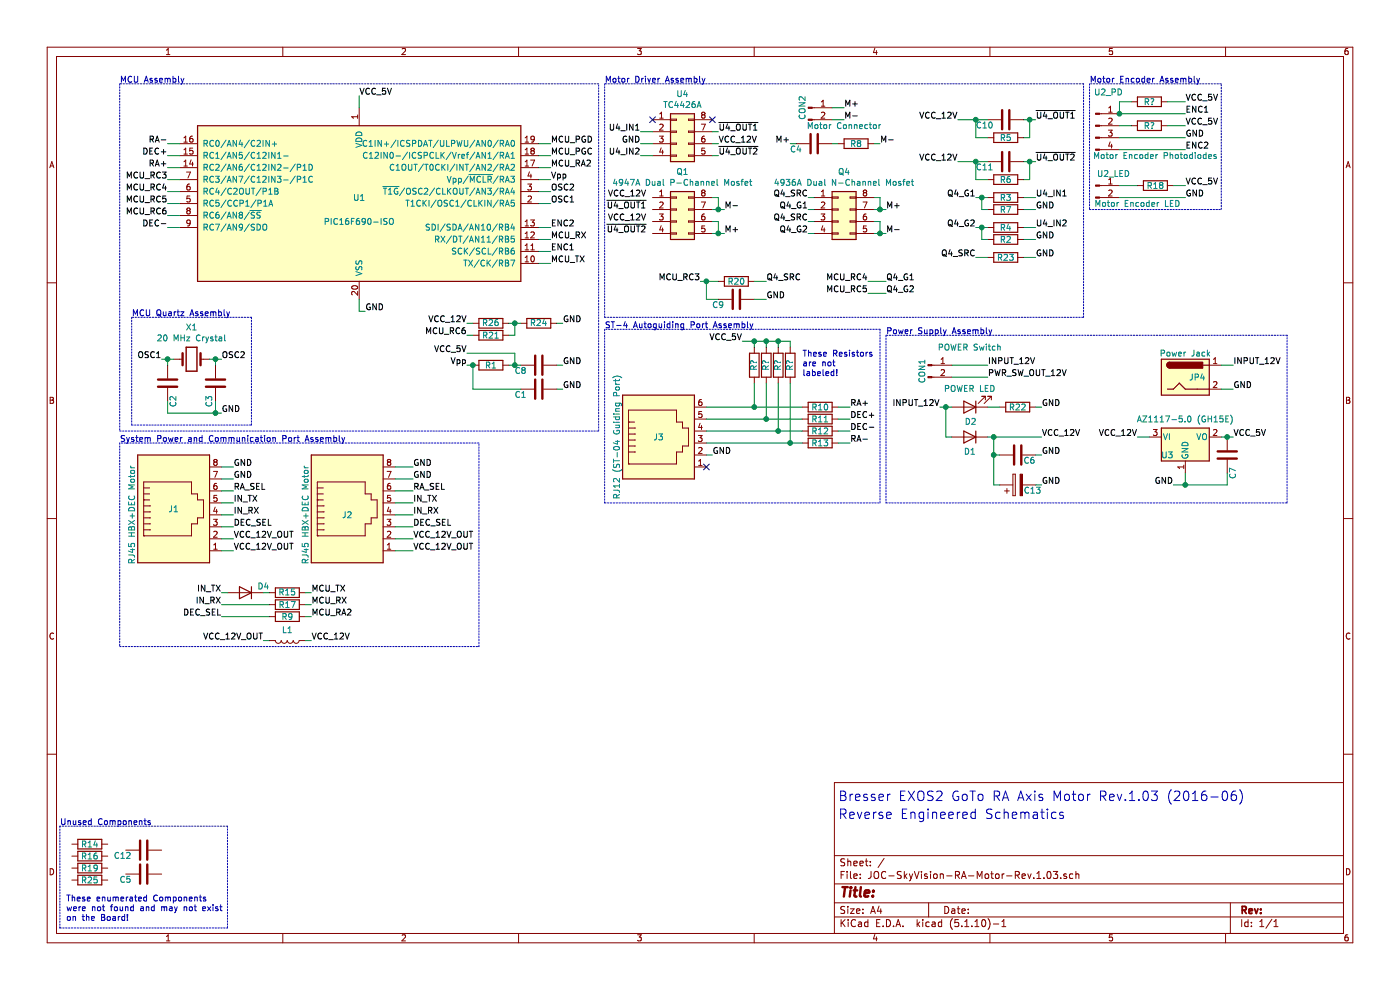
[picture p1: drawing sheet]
EESchema Schematic File Version 4
EELAYER 30 0
EELAYER END
$Descr A4 11693 8268
encoding utf-8
Sheet 1 1
Title ""
Date ""
Rev ""
Comp ""
Comment1 ""
Comment2 ""
Comment3 ""
Comment4 ""
$EndDescr
Text Notes 7000 6850 0    79   ~ 0
Reverse Engineered Schematics
$Comp
L MCU_Microchip_PIC16:PIC16F690-ISO U1
U 1 1
P 3000 1700
F 0 "U1" H 3000 1750 50  0000 C CNN
F 1 "PIC16F690-ISO" H 3000 1550 50  0000 C CNN
F 2 "" H 3000 1700 50  0001 C CIN
F 3 "http://ww1.microchip.com/downloads/en/DeviceDoc/41262E.pdf" H 3000 1700 50  0001 C CNN
	1    3000 1700
	1    0    0    -1  
$EndComp
$Comp
L Connector:RJ45 J1
U 1 1
P 1450 4300
F 0 "J1" H 1450 4350 50  0000 C CNN
F 1 "RJ45 HBX+DEC Motor" V 1100 4300 50  0000 C CNN
F 2 "" V 1450 4325 50  0001 C CNN
F 3 "~" V 1450 4325 50  0001 C CNN
	1    1450 4300
	1    0    0    -1  
$EndComp
$Comp
L Connector:RJ45 J2
U 1 1
P 2900 4300
F 0 "J2" H 2900 4300 50  0000 C CNN
F 1 "RJ45 HBX+DEC Motor" V 2550 4300 50  0000 C CNN
F 2 "" V 2900 4325 50  0001 C CNN
F 3 "~" V 2900 4325 50  0001 C CNN
	1    2900 4300
	1    0    0    -1  
$EndComp
$Comp
L Connector:Conn_01x02_Male CON2
U 1 1
P 6750 900
F 0 "CON2" V 6700 900 50  0000 C CNN
F 1 "Motor Connector" H 7050 750 50  0000 C CNN
F 2 "" H 6750 900 50  0001 C CNN
F 3 "~" H 6750 900 50  0001 C CNN
	1    6750 900 
	1    0    0    -1  
$EndComp
Text Label 7050 900  0    50   ~ 0
M+
Text Label 7050 1000 0    50   ~ 0
M-
Wire Wire Line
	6950 900  7050 900 
Wire Wire Line
	6950 1000 7050 1000
$Comp
L Connector_Generic:Conn_02x04_Counter_Clockwise U4
U 1 1
P 5650 1100
F 0 "U4" H 5700 1417 50  0000 C CNN
F 1 "TC4426A" H 5700 1326 50  0000 C CNN
F 2 "" H 5650 1100 50  0001 C CNN
F 3 "~" H 5650 1100 50  0001 C CNN
	1    5650 1100
	1    0    0    -1  
$EndComp
$Comp
L Connector_Generic:Conn_02x04_Counter_Clockwise Q1
U 1 1
P 5650 1750
F 0 "Q1" H 5700 2067 50  0000 C CNN
F 1 "4947A Dual P-Channel Mosfet" H 5700 1976 50  0000 C CNN
F 2 "" H 5650 1750 50  0001 C CNN
F 3 "~" H 5650 1750 50  0001 C CNN
	1    5650 1750
	1    0    0    -1  
$EndComp
$Comp
L Connector_Generic:Conn_02x04_Counter_Clockwise Q4
U 1 1
P 7000 1750
F 0 "Q4" H 7050 2067 50  0000 C CNN
F 1 "4936A Dual N-Channel Mosfet" H 7050 1976 50  0000 C CNN
F 2 "" H 7000 1750 50  0001 C CNN
F 3 "~" H 7000 1750 50  0001 C CNN
	1    7000 1750
	1    0    0    -1  
$EndComp
$Comp
L Connector:Conn_01x04_Male U2_PD
U 1 1
P 9150 1050
F 0 "U2_PD" H 9258 1331 50  0000 C CNN
F 1 "Motor Encoder Photodiodes" H 9650 800 50  0000 C CNN
F 2 "" H 9150 1050 50  0001 C CNN
F 3 "~" H 9150 1050 50  0001 C CNN
	1    9150 1050
	1    0    0    -1  
$EndComp
$Comp
L Connector:Conn_01x02_Male U2_LED
U 1 1
P 9150 1550
F 0 "U2_LED" H 9300 1650 50  0000 C CNN
F 1 "Motor Encoder LED" H 9500 1400 50  0000 C CNN
F 2 "" H 9150 1550 50  0001 C CNN
F 3 "~" H 9150 1550 50  0001 C CNN
	1    9150 1550
	1    0    0    -1  
$EndComp
$Comp
L Device:Crystal X1
U 1 1
P 1600 3000
F 0 "X1" H 1600 3268 50  0000 C CNN
F 1 "20 MHz Crystal" H 1600 3177 50  0000 C CNN
F 2 "" H 1600 3000 50  0001 C CNN
F 3 "~" H 1600 3000 50  0001 C CNN
	1    1600 3000
	1    0    0    -1  
$EndComp
$Comp
L Device:L L1
U 1 1
P 2400 5350
F 0 "L1" V 2310 5350 50  0000 C CNN
F 1 "L" V 2310 5350 50  0001 C CNN
F 2 "" H 2400 5350 50  0001 C CNN
F 3 "~" H 2400 5350 50  0001 C CNN
	1    2400 5350
	0    1    1    0   
$EndComp
$Comp
L Device:D D4
U 1 1
P 2050 4950
F 0 "D4" H 1900 4900 50  0000 C CNN
F 1 "D" H 2050 5076 50  0001 C CNN
F 2 "" H 2050 4950 50  0001 C CNN
F 3 "~" H 2050 4950 50  0001 C CNN
	1    2050 4950
	-1   0    0    1   
$EndComp
$Comp
L Connector:RJ12 J3
U 1 1
P 5500 3700
F 0 "J3" H 5500 3750 50  0000 C CNN
F 1 "RJ12 (ST-04 Guiding Port)" V 5150 3750 50  0000 C CNN
F 2 "" V 5500 3725 50  0001 C CNN
F 3 "~" V 5500 3725 50  0001 C CNN
	1    5500 3700
	1    0    0    -1  
$EndComp
Text Label 1950 3900 0    50   ~ 0
GND
Text Label 2200 5350 2    50   ~ 0
VCC_12V_OUT
Text Label 2600 5350 0    50   ~ 0
VCC_12V
Text Label 1950 4000 0    50   ~ 0
GND
Wire Wire Line
	1850 3900 1950 3900
Wire Wire Line
	1850 4000 1950 4000
Wire Wire Line
	1850 4500 1950 4500
Wire Wire Line
	1850 4600 1950 4600
Text Label 3450 3900 0    50   ~ 0
GND
Text Label 3450 4000 0    50   ~ 0
GND
Wire Wire Line
	3300 3900 3450 3900
Wire Wire Line
	3300 4000 3450 4000
Wire Wire Line
	3300 4500 3450 4500
Wire Wire Line
	3300 4600 3450 4600
Text Label 1950 4200 0    50   ~ 0
IN_TX
Text Label 1950 4300 0    50   ~ 0
IN_RX
Text Label 1950 4100 0    50   ~ 0
RA_SEL
Text Label 1950 4400 0    50   ~ 0
DEC_SEL
Wire Wire Line
	1850 4100 1950 4100
Wire Wire Line
	1850 4200 1950 4200
Wire Wire Line
	1850 4300 1950 4300
Wire Wire Line
	1850 4400 1950 4400
Text Label 3450 4100 0    50   ~ 0
RA_SEL
Text Label 3450 4200 0    50   ~ 0
IN_TX
Text Label 3450 4300 0    50   ~ 0
IN_RX
Text Label 3450 4400 0    50   ~ 0
DEC_SEL
Wire Wire Line
	3300 4100 3450 4100
Wire Wire Line
	3300 4200 3450 4200
Wire Wire Line
	3300 4300 3450 4300
Wire Wire Line
	3300 4400 3450 4400
$Comp
L Device:R R1
U 1 1
P 4100 3050
F 0 "R1" V 4100 3050 50  0000 C CNN
F 1 "R" V 3984 3050 50  0001 C CNN
F 2 "" V 4030 3050 50  0001 C CNN
F 3 "~" H 4100 3050 50  0001 C CNN
	1    4100 3050
	0    1    1    0   
$EndComp
$Comp
L Device:R R2
U 1 1
P 8400 2000
F 0 "R2" V 8400 2000 50  0000 C CNN
F 1 "R" V 8284 2000 50  0001 C CNN
F 2 "" V 8330 2000 50  0001 C CNN
F 3 "~" H 8400 2000 50  0001 C CNN
	1    8400 2000
	0    1    1    0   
$EndComp
$Comp
L Device:R R3
U 1 1
P 8400 1650
F 0 "R3" V 8400 1650 50  0000 C CNN
F 1 "R" V 8284 1650 50  0001 C CNN
F 2 "" V 8330 1650 50  0001 C CNN
F 3 "~" H 8400 1650 50  0001 C CNN
	1    8400 1650
	0    1    1    0   
$EndComp
$Comp
L Device:R R4
U 1 1
P 8400 1900
F 0 "R4" V 8400 1900 50  0000 C CNN
F 1 "R" V 8284 1900 50  0001 C CNN
F 2 "" V 8330 1900 50  0001 C CNN
F 3 "~" H 8400 1900 50  0001 C CNN
	1    8400 1900
	0    1    1    0   
$EndComp
$Comp
L Device:R R5
U 1 1
P 8400 1150
F 0 "R5" V 8400 1150 50  0000 C CNN
F 1 "R" V 8284 1150 50  0001 C CNN
F 2 "" V 8330 1150 50  0001 C CNN
F 3 "~" H 8400 1150 50  0001 C CNN
	1    8400 1150
	0    1    1    0   
$EndComp
$Comp
L Device:R R6
U 1 1
P 8400 1500
F 0 "R6" V 8400 1500 50  0000 C CNN
F 1 "R" V 8284 1500 50  0001 C CNN
F 2 "" V 8330 1500 50  0001 C CNN
F 3 "~" H 8400 1500 50  0001 C CNN
	1    8400 1500
	0    1    1    0   
$EndComp
$Comp
L Device:R R7
U 1 1
P 8400 1750
F 0 "R7" V 8400 1750 50  0000 C CNN
F 1 "R" V 8284 1750 50  0001 C CNN
F 2 "" V 8330 1750 50  0001 C CNN
F 3 "~" H 8400 1750 50  0001 C CNN
	1    8400 1750
	0    1    1    0   
$EndComp
$Comp
L Device:R R8
U 1 1
P 7150 1200
F 0 "R8" V 7150 1200 50  0000 C CNN
F 1 "R" V 7034 1200 50  0001 C CNN
F 2 "" V 7080 1200 50  0001 C CNN
F 3 "~" H 7150 1200 50  0001 C CNN
	1    7150 1200
	0    1    1    0   
$EndComp
$Comp
L Device:R R9
U 1 1
P 2400 5150
F 0 "R9" V 2400 5150 50  0000 C CNN
F 1 "R" V 2284 5150 50  0001 C CNN
F 2 "" V 2330 5150 50  0001 C CNN
F 3 "~" H 2400 5150 50  0001 C CNN
	1    2400 5150
	0    1    1    0   
$EndComp
$Comp
L Device:R R10
U 1 1
P 6850 3400
F 0 "R10" V 6850 3400 50  0000 C CNN
F 1 "R" V 6734 3400 50  0001 C CNN
F 2 "" V 6780 3400 50  0001 C CNN
F 3 "~" H 6850 3400 50  0001 C CNN
	1    6850 3400
	0    1    1    0   
$EndComp
$Comp
L Device:R R11
U 1 1
P 6850 3500
F 0 "R11" V 6850 3500 50  0000 C CNN
F 1 "R" V 6734 3500 50  0001 C CNN
F 2 "" V 6780 3500 50  0001 C CNN
F 3 "~" H 6850 3500 50  0001 C CNN
	1    6850 3500
	0    1    1    0   
$EndComp
$Comp
L Device:R R12
U 1 1
P 6850 3600
F 0 "R12" V 6850 3600 50  0000 C CNN
F 1 "R" V 6734 3600 50  0001 C CNN
F 2 "" V 6780 3600 50  0001 C CNN
F 3 "~" H 6850 3600 50  0001 C CNN
	1    6850 3600
	0    1    1    0   
$EndComp
$Comp
L Device:R R13
U 1 1
P 6850 3700
F 0 "R13" V 6850 3700 50  0000 C CNN
F 1 "R" V 6734 3700 50  0001 C CNN
F 2 "" V 6780 3700 50  0001 C CNN
F 3 "~" H 6850 3700 50  0001 C CNN
	1    6850 3700
	0    1    1    0   
$EndComp
$Comp
L Device:R R15
U 1 1
P 2400 4950
F 0 "R15" V 2400 4950 50  0000 C CNN
F 1 "R" V 2284 4950 50  0001 C CNN
F 2 "" V 2330 4950 50  0001 C CNN
F 3 "~" H 2400 4950 50  0001 C CNN
	1    2400 4950
	0    -1   -1   0   
$EndComp
$Comp
L Device:R R17
U 1 1
P 2400 5050
F 0 "R17" V 2400 5050 50  0000 C CNN
F 1 "R" V 2284 5050 50  0001 C CNN
F 2 "" V 2330 5050 50  0001 C CNN
F 3 "~" H 2400 5050 50  0001 C CNN
	1    2400 5050
	0    1    1    0   
$EndComp
$Comp
L Device:R R18
U 1 1
P 9650 1550
F 0 "R18" V 9650 1550 50  0000 C CNN
F 1 "R" V 9534 1550 50  0001 C CNN
F 2 "" V 9580 1550 50  0001 C CNN
F 3 "~" H 9650 1550 50  0001 C CNN
	1    9650 1550
	0    1    1    0   
$EndComp
$Comp
L Device:R R20
U 1 1
P 6150 2350
F 0 "R20" V 6150 2350 50  0000 C CNN
F 1 "R" V 6034 2350 50  0001 C CNN
F 2 "" V 6080 2350 50  0001 C CNN
F 3 "~" H 6150 2350 50  0001 C CNN
	1    6150 2350
	0    1    1    0   
$EndComp
$Comp
L Device:R R21
U 1 1
P 4100 2800
F 0 "R21" V 4100 2800 50  0000 C CNN
F 1 "R" V 3984 2800 50  0001 C CNN
F 2 "" V 4030 2800 50  0001 C CNN
F 3 "~" H 4100 2800 50  0001 C CNN
	1    4100 2800
	0    1    1    0   
$EndComp
$Comp
L Device:R R23
U 1 1
P 8400 2150
F 0 "R23" V 8400 2150 50  0000 C CNN
F 1 "R" V 8284 2150 50  0001 C CNN
F 2 "" V 8330 2150 50  0001 C CNN
F 3 "~" H 8400 2150 50  0001 C CNN
	1    8400 2150
	0    1    1    0   
$EndComp
$Comp
L Device:R R24
U 1 1
P 4500 2700
F 0 "R24" V 4500 2700 50  0000 C CNN
F 1 "R" V 4384 2700 50  0001 C CNN
F 2 "" V 4430 2700 50  0001 C CNN
F 3 "~" H 4500 2700 50  0001 C CNN
	1    4500 2700
	0    -1   -1   0   
$EndComp
$Comp
L Device:R R26
U 1 1
P 4100 2700
F 0 "R26" V 4100 2700 50  0000 C CNN
F 1 "R" V 3984 2700 50  0001 C CNN
F 2 "" V 4030 2700 50  0001 C CNN
F 3 "~" H 4100 2700 50  0001 C CNN
	1    4100 2700
	0    -1   -1   0   
$EndComp
$Comp
L Device:C C1
U 1 1
P 4500 3250
F 0 "C1" V 4450 3350 50  0000 L CNN
F 1 "C" H 4615 3205 50  0001 L CNN
F 2 "" H 4538 3100 50  0001 C CNN
F 3 "~" H 4500 3250 50  0001 C CNN
	1    4500 3250
	0    -1   -1   0   
$EndComp
$Comp
L Device:C C2
U 1 1
P 1400 3200
F 0 "C2" V 1350 3300 50  0000 L CNN
F 1 "C" H 1515 3155 50  0001 L CNN
F 2 "" H 1438 3050 50  0001 C CNN
F 3 "~" H 1400 3200 50  0001 C CNN
	1    1400 3200
	-1   0    0    1   
$EndComp
$Comp
L Device:C C3
U 1 1
P 1800 3200
F 0 "C3" V 1850 3300 50  0000 L CNN
F 1 "C" H 1915 3155 50  0001 L CNN
F 2 "" H 1838 3050 50  0001 C CNN
F 3 "~" H 1800 3200 50  0001 C CNN
	1    1800 3200
	-1   0    0    1   
$EndComp
$Comp
L Device:C C4
U 1 1
P 6800 1200
F 0 "C4" V 6750 1300 50  0000 L CNN
F 1 "C" H 6915 1155 50  0001 L CNN
F 2 "" H 6838 1050 50  0001 C CNN
F 3 "~" H 6800 1200 50  0001 C CNN
	1    6800 1200
	0    -1   -1   0   
$EndComp
$Comp
L Device:C C8
U 1 1
P 4500 3050
F 0 "C8" V 4450 3150 50  0000 L CNN
F 1 "C" H 4615 3005 50  0001 L CNN
F 2 "" H 4538 2900 50  0001 C CNN
F 3 "~" H 4500 3050 50  0001 C CNN
	1    4500 3050
	0    -1   -1   0   
$EndComp
$Comp
L Device:C C9
U 1 1
P 6150 2500
F 0 "C9" V 6100 2600 50  0000 L CNN
F 1 "C" H 6265 2455 50  0001 L CNN
F 2 "" H 6188 2350 50  0001 C CNN
F 3 "~" H 6150 2500 50  0001 C CNN
	1    6150 2500
	0    -1   -1   0   
$EndComp
$Comp
L Device:C C10
U 1 1
P 8400 1000
F 0 "C10" V 8350 1100 50  0000 L CNN
F 1 "C" H 8515 955 50  0001 L CNN
F 2 "" H 8438 850 50  0001 C CNN
F 3 "~" H 8400 1000 50  0001 C CNN
	1    8400 1000
	0    -1   -1   0   
$EndComp
$Comp
L Device:C C11
U 1 1
P 8400 1350
F 0 "C11" V 8350 1450 50  0000 L CNN
F 1 "C" H 8515 1305 50  0001 L CNN
F 2 "" H 8438 1200 50  0001 C CNN
F 3 "~" H 8400 1350 50  0001 C CNN
	1    8400 1350
	0    -1   -1   0   
$EndComp
Text Label 1350 3000 2    50   ~ 0
OSC1
Text Label 1850 3000 0    50   ~ 0
OSC2
Text Label 1850 3450 0    50   ~ 0
GND
Wire Wire Line
	1350 3000 1400 3000
Wire Wire Line
	1400 3050 1400 3000
Connection ~ 1400 3000
Wire Wire Line
	1400 3000 1450 3000
Wire Wire Line
	1750 3000 1800 3000
Wire Wire Line
	1800 3050 1800 3000
Connection ~ 1800 3000
Wire Wire Line
	1800 3000 1850 3000
Wire Wire Line
	1400 3350 1400 3450
Wire Wire Line
	1800 3450 1800 3350
Text Label 4600 1700 0    50   ~ 0
OSC1
Text Label 4600 1600 0    50   ~ 0
OSC2
Wire Wire Line
	4500 1600 4600 1600
Wire Wire Line
	4500 1700 4600 1700
Text Label 3000 800  0    50   ~ 0
VCC_5V
Text Label 3050 2600 0    50   ~ 0
GND
Wire Wire Line
	3000 800  3000 900 
Wire Wire Line
	3000 2500 3000 2600
Wire Wire Line
	3000 2600 3050 2600
NoConn ~ 5450 1000
NoConn ~ 5950 1000
Text Label 5350 1100 2    50   ~ 0
U4_IN1
Text Label 5350 1300 2    50   ~ 0
U4_IN2
Text Label 5350 1200 2    50   ~ 0
GND
Text Label 6000 1100 0    50   ~ 0
~U4_OUT1
Text Label 6000 1300 0    50   ~ 0
~U4_OUT2
Text Label 6000 1200 0    50   ~ 0
VCC_12V
Wire Wire Line
	5350 1100 5450 1100
Wire Wire Line
	5350 1200 5450 1200
Wire Wire Line
	5350 1300 5450 1300
Wire Wire Line
	5950 1100 6000 1100
Wire Wire Line
	5950 1200 6000 1200
Wire Wire Line
	5950 1300 6000 1300
Text Label 5400 1650 2    50   ~ 0
VCC_12V
Text Label 5400 1750 2    50   ~ 0
~U4_OUT1
Text Label 5400 1950 2    50   ~ 0
~U4_OUT2
Text Label 5400 1850 2    50   ~ 0
VCC_12V
Text Label 6050 1950 0    50   ~ 0
M+
Text Label 6050 1750 0    50   ~ 0
M-
Wire Wire Line
	5950 1650 6000 1650
Wire Wire Line
	6000 1650 6000 1750
Wire Wire Line
	6000 1750 5950 1750
Wire Wire Line
	5950 1850 6000 1850
Wire Wire Line
	6000 1850 6000 1950
Wire Wire Line
	6000 1950 5950 1950
Wire Wire Line
	6000 1950 6050 1950
Connection ~ 6000 1950
Wire Wire Line
	6000 1750 6050 1750
Connection ~ 6000 1750
Text Label 6750 1650 2    50   ~ 0
Q4_SRC
Text Label 6750 1850 2    50   ~ 0
Q4_SRC
Text Label 7400 1950 0    50   ~ 0
M-
Text Label 7400 1750 0    50   ~ 0
M+
Wire Wire Line
	7300 1650 7350 1650
Wire Wire Line
	7350 1650 7350 1750
Wire Wire Line
	7350 1750 7300 1750
Wire Wire Line
	7400 1750 7350 1750
Connection ~ 7350 1750
Wire Wire Line
	7300 1850 7350 1850
Wire Wire Line
	7350 1850 7350 1950
Wire Wire Line
	7350 1950 7300 1950
Wire Wire Line
	7400 1950 7350 1950
Connection ~ 7350 1950
Wire Wire Line
	6750 1650 6800 1650
Wire Wire Line
	6750 1850 6800 1850
Wire Wire Line
	1400 3450 1800 3450
Wire Wire Line
	1850 3450 1800 3450
Connection ~ 1800 3450
Text Label 9900 1650 0    50   ~ 0
GND
Text Label 9900 1550 0    50   ~ 0
VCC_5V
Wire Wire Line
	9350 1650 9900 1650
Wire Wire Line
	9350 1550 9500 1550
Wire Wire Line
	9800 1550 9900 1550
Text Label 9900 1150 0    50   ~ 0
GND
Text Label 9900 1050 0    50   ~ 0
VCC_5V
$Comp
L Device:R R?
U 1 1
P 9600 1050
F 0 "R?" V 9600 1050 50  0000 C CNN
F 1 "R" V 9484 1050 50  0001 C CNN
F 2 "" V 9530 1050 50  0001 C CNN
F 3 "~" H 9600 1050 50  0001 C CNN
	1    9600 1050
	0    1    1    0   
$EndComp
Wire Wire Line
	9350 1050 9450 1050
Wire Wire Line
	9750 1050 9900 1050
Wire Wire Line
	9350 1150 9900 1150
$Comp
L Device:R R?
U 1 1
P 9600 850
F 0 "R?" V 9600 850 50  0000 C CNN
F 1 "R" V 9484 850 50  0001 C CNN
F 2 "" V 9530 850 50  0001 C CNN
F 3 "~" H 9600 850 50  0001 C CNN
	1    9600 850 
	0    1    1    0   
$EndComp
Text Label 9900 850  0    50   ~ 0
VCC_5V
Wire Wire Line
	9900 850  9750 850 
Wire Wire Line
	9450 850  9350 850 
Wire Wire Line
	9350 850  9350 950 
Wire Wire Line
	9350 950  9900 950 
Connection ~ 9350 950 
Text Label 9900 950  0    50   ~ 0
ENC1
Text Label 9900 1250 0    50   ~ 0
ENC2
Wire Wire Line
	9350 1250 9900 1250
Wire Wire Line
	2200 5350 2250 5350
Wire Wire Line
	2550 5350 2600 5350
Text Label 1950 4500 0    50   ~ 0
VCC_12V_OUT
Text Label 1950 4600 0    50   ~ 0
VCC_12V_OUT
Text Label 3450 4500 0    50   ~ 0
VCC_12V_OUT
Text Label 3450 4600 0    50   ~ 0
VCC_12V_OUT
Text Label 8650 1750 0    50   ~ 0
GND
Text Label 8650 1650 0    50   ~ 0
U4_IN1
Wire Wire Line
	8550 1650 8650 1650
Wire Wire Line
	8550 1750 8650 1750
Wire Wire Line
	8250 1650 8200 1650
Wire Wire Line
	8200 1650 8200 1750
Wire Wire Line
	8200 1750 8250 1750
Text Label 8650 2000 0    50   ~ 0
GND
Text Label 8650 1900 0    50   ~ 0
U4_IN2
Wire Wire Line
	8250 1900 8200 1900
Wire Wire Line
	8200 1900 8200 2000
Wire Wire Line
	8200 2000 8250 2000
Wire Wire Line
	8550 1900 8650 1900
Wire Wire Line
	8550 2000 8650 2000
Text Label 6750 1750 2    50   ~ 0
Q4_G1
Text Label 6750 1950 2    50   ~ 0
Q4_G2
Wire Wire Line
	6750 1750 6800 1750
Wire Wire Line
	6750 1950 6800 1950
Text Label 8150 1900 2    50   ~ 0
Q4_G2
Wire Wire Line
	8150 1900 8200 1900
Connection ~ 8200 1900
Text Label 8150 1650 2    50   ~ 0
Q4_G1
Wire Wire Line
	8150 1650 8200 1650
Connection ~ 8200 1650
Text Label 8150 2150 2    50   ~ 0
Q4_SRC
Text Label 8650 2150 0    50   ~ 0
GND
Wire Wire Line
	8150 2150 8250 2150
Wire Wire Line
	8550 2150 8650 2150
Text Label 4700 2700 0    50   ~ 0
GND
Wire Wire Line
	4700 2700 4650 2700
Wire Wire Line
	4300 2800 4250 2800
Text Label 1400 1800 2    50   ~ 0
MCU_RC6
Wire Wire Line
	1400 1800 1500 1800
Text Label 3900 2800 2    50   ~ 0
MCU_RC6
Wire Wire Line
	3900 2800 3950 2800
Text Label 8000 1000 2    50   ~ 0
VCC_12V
Wire Wire Line
	8000 1000 8150 1000
Wire Wire Line
	8150 1000 8150 1150
Wire Wire Line
	8150 1150 8250 1150
Connection ~ 8150 1000
Wire Wire Line
	8150 1000 8250 1000
Wire Wire Line
	8150 1350 8250 1350
Wire Wire Line
	8150 1350 8150 1500
Wire Wire Line
	8150 1500 8250 1500
Wire Wire Line
	8550 1000 8600 1000
Wire Wire Line
	8600 1000 8600 1150
Wire Wire Line
	8600 1150 8550 1150
Wire Wire Line
	8550 1350 8600 1350
Wire Wire Line
	8600 1350 8600 1500
Wire Wire Line
	8600 1500 8550 1500
Wire Wire Line
	8600 1000 8650 1000
Connection ~ 8600 1000
Wire Wire Line
	8600 1350 8650 1350
Connection ~ 8600 1350
Text Label 8650 1350 0    50   ~ 0
~U4_OUT2
Text Label 8650 1000 0    50   ~ 0
~U4_OUT1
Text Label 8000 1350 2    50   ~ 0
VCC_12V
Wire Wire Line
	8000 1350 8150 1350
Connection ~ 8150 1350
Text Label 6600 1200 2    50   ~ 0
M+
Text Label 7350 1200 0    50   ~ 0
M-
Wire Wire Line
	6600 1200 6650 1200
Wire Wire Line
	6950 1200 7000 1200
Wire Wire Line
	7300 1200 7350 1200
Wire Wire Line
	6000 2350 5900 2350
Wire Wire Line
	5900 2350 5900 2500
Wire Wire Line
	5900 2500 6000 2500
Text Label 6400 2500 0    50   ~ 0
GND
Wire Wire Line
	6300 2500 6400 2500
Text Label 6400 2350 0    50   ~ 0
Q4_SRC
Wire Wire Line
	6300 2350 6400 2350
Text Label 5850 2350 2    50   ~ 0
MCU_RC3
Wire Wire Line
	5850 2350 5900 2350
Connection ~ 5900 2350
Text Label 1400 1500 2    50   ~ 0
MCU_RC3
Wire Wire Line
	1400 1500 1500 1500
Text Label 7250 2350 2    50   ~ 0
MCU_RC4
Text Label 7250 2450 2    50   ~ 0
MCU_RC5
Text Label 7400 2350 0    50   ~ 0
Q4_G1
Text Label 7400 2450 0    50   ~ 0
Q4_G2
Wire Wire Line
	7250 2350 7400 2350
Wire Wire Line
	7250 2450 7400 2450
Text Label 1400 1600 2    50   ~ 0
MCU_RC4
Text Label 1400 1700 2    50   ~ 0
MCU_RC5
Wire Wire Line
	1400 1600 1500 1600
Wire Wire Line
	1400 1700 1500 1700
Wire Wire Line
	4250 3050 4300 3050
Text Label 4700 3050 0    50   ~ 0
GND
Text Label 4700 3250 0    50   ~ 0
GND
Wire Wire Line
	4650 3050 4700 3050
Wire Wire Line
	4650 3250 4700 3250
Text Label 4600 1500 0    50   ~ 0
Vpp
Wire Wire Line
	4500 1500 4600 1500
Text Label 3900 3050 2    50   ~ 0
Vpp
Wire Wire Line
	3900 3050 3950 3050
Wire Wire Line
	3950 3050 3950 3250
Wire Wire Line
	3950 3250 4350 3250
Connection ~ 3950 3050
Text Label 3900 2950 2    50   ~ 0
VCC_5V
Wire Wire Line
	3900 2950 4300 2950
Wire Wire Line
	4300 2950 4300 3050
Connection ~ 4300 3050
Wire Wire Line
	4300 3050 4350 3050
$Comp
L Device:R R?
U 1 1
P 6300 3050
F 0 "R?" V 6300 3050 50  0000 C CNN
F 1 "R" V 6184 3050 50  0001 C CNN
F 2 "" V 6230 3050 50  0001 C CNN
F 3 "~" H 6300 3050 50  0001 C CNN
	1    6300 3050
	-1   0    0    1   
$EndComp
$Comp
L Device:R R?
U 1 1
P 6400 3050
F 0 "R?" V 6400 3050 50  0000 C CNN
F 1 "R" V 6284 3050 50  0001 C CNN
F 2 "" V 6330 3050 50  0001 C CNN
F 3 "~" H 6400 3050 50  0001 C CNN
	1    6400 3050
	-1   0    0    1   
$EndComp
$Comp
L Device:R R?
U 1 1
P 6500 3050
F 0 "R?" V 6500 3050 50  0000 C CNN
F 1 "R" V 6384 3050 50  0001 C CNN
F 2 "" V 6430 3050 50  0001 C CNN
F 3 "~" H 6500 3050 50  0001 C CNN
	1    6500 3050
	-1   0    0    1   
$EndComp
$Comp
L Device:R R?
U 1 1
P 6600 3050
F 0 "R?" V 6600 3050 50  0000 C CNN
F 1 "R" V 6484 3050 50  0001 C CNN
F 2 "" V 6530 3050 50  0001 C CNN
F 3 "~" H 6600 3050 50  0001 C CNN
	1    6600 3050
	-1   0    0    1   
$EndComp
Text Label 6200 2850 2    50   ~ 0
VCC_5V
Wire Wire Line
	6200 2850 6300 2850
Wire Wire Line
	6600 2850 6600 2900
Wire Wire Line
	6500 2850 6500 2900
Connection ~ 6500 2850
Wire Wire Line
	6500 2850 6600 2850
Wire Wire Line
	6400 2850 6400 2900
Connection ~ 6400 2850
Wire Wire Line
	6400 2850 6500 2850
Wire Wire Line
	6300 2850 6300 2900
Connection ~ 6300 2850
Wire Wire Line
	6300 2850 6400 2850
NoConn ~ 5900 3900
Text Label 5950 3800 0    50   ~ 0
GND
Wire Wire Line
	5900 3800 5950 3800
Wire Wire Line
	5900 3400 6300 3400
Wire Wire Line
	5900 3500 6400 3500
Wire Wire Line
	5900 3600 6500 3600
Wire Wire Line
	5900 3700 6600 3700
Wire Wire Line
	6300 3200 6300 3400
Connection ~ 6300 3400
Wire Wire Line
	6300 3400 6700 3400
Wire Wire Line
	6400 3200 6400 3500
Connection ~ 6400 3500
Wire Wire Line
	6400 3500 6700 3500
Wire Wire Line
	6500 3200 6500 3600
Connection ~ 6500 3600
Wire Wire Line
	6500 3600 6700 3600
Wire Wire Line
	6600 3200 6600 3700
Connection ~ 6600 3700
Wire Wire Line
	6600 3700 6700 3700
Text Label 7100 3400 0    50   ~ 0
RA+
Text Label 7100 3500 0    50   ~ 0
DEC+
Text Label 7100 3600 0    50   ~ 0
DEC-
Text Label 7100 3700 0    50   ~ 0
RA-
Wire Wire Line
	7000 3400 7100 3400
Wire Wire Line
	7000 3500 7100 3500
Wire Wire Line
	7000 3600 7100 3600
Wire Wire Line
	7000 3700 7100 3700
Text Label 4600 2000 0    50   ~ 0
MCU_RX
Text Label 4600 2200 0    50   ~ 0
MCU_TX
Wire Wire Line
	4500 2000 4600 2000
Wire Wire Line
	4500 2200 4600 2200
Wire Wire Line
	2200 4950 2250 4950
Wire Wire Line
	2550 4950 2600 4950
Text Label 1850 4950 2    50   ~ 0
IN_TX
Wire Wire Line
	1850 4950 1900 4950
Text Label 1850 5050 2    50   ~ 0
IN_RX
Wire Wire Line
	1850 5050 2250 5050
Wire Wire Line
	2550 5050 2600 5050
Text Label 4600 2100 0    50   ~ 0
ENC1
Text Label 4600 1900 0    50   ~ 0
ENC2
Wire Wire Line
	4500 1900 4600 1900
Wire Wire Line
	4500 2100 4600 2100
Text Label 1400 1900 2    50   ~ 0
DEC-
Text Label 1400 1400 2    50   ~ 0
RA+
Text Label 1400 1300 2    50   ~ 0
DEC+
Text Label 1400 1200 2    50   ~ 0
RA-
Wire Wire Line
	1400 1200 1500 1200
Wire Wire Line
	1400 1300 1500 1300
Wire Wire Line
	1400 1400 1500 1400
Wire Wire Line
	1400 1900 1500 1900
Text Label 1850 5150 2    50   ~ 0
DEC_SEL
Text Label 2600 5050 0    50   ~ 0
MCU_RX
Text Label 2600 4950 0    50   ~ 0
MCU_TX
Text Label 4600 1400 0    50   ~ 0
MCU_RA2
Wire Wire Line
	4500 1400 4600 1400
Text Label 2600 5150 0    50   ~ 0
MCU_RA2
Wire Wire Line
	2550 5150 2600 5150
Wire Wire Line
	1850 5150 2250 5150
Text Label 4600 1200 0    50   ~ 0
MCU_PGD
Text Label 4600 1300 0    50   ~ 0
MCU_PGC
Wire Wire Line
	4500 1200 4600 1200
Wire Wire Line
	4500 1300 4600 1300
Wire Wire Line
	3950 2700 3900 2700
Text Label 3900 2700 2    50   ~ 0
VCC_12V
Wire Wire Line
	4250 2700 4300 2700
Wire Wire Line
	4300 2800 4300 2700
Connection ~ 4300 2700
Wire Wire Line
	4300 2700 4350 2700
Wire Notes Line
	5050 700  5050 2650
Wire Notes Line
	5050 2650 9050 2650
Wire Notes Line
	9050 2650 9050 700 
Wire Notes Line
	9050 700  5050 700 
Text Notes 5050 700  0    50   ~ 0
Motor Driver Assembly
Connection ~ 9900 4050
Wire Wire Line
	10250 3950 10250 4050
Wire Wire Line
	9900 3950 9900 4050
Wire Wire Line
	9900 4050 10250 4050
Wire Wire Line
	9800 4050 9900 4050
Wire Wire Line
	10250 3650 10300 3650
Connection ~ 10250 3650
Wire Wire Line
	8650 4050 8700 4050
Text Label 8700 4050 0    50   ~ 0
GND
Connection ~ 8300 3800
Wire Wire Line
	8300 4050 8350 4050
Wire Wire Line
	8300 3800 8300 4050
Wire Wire Line
	8650 3800 8700 3800
Text Label 8700 3800 0    50   ~ 0
GND
Wire Wire Line
	8300 3650 8700 3650
Connection ~ 8300 3650
Wire Wire Line
	8300 3800 8350 3800
Wire Wire Line
	8300 3650 8300 3800
Wire Wire Line
	8250 3650 8300 3650
Text Label 8700 3650 0    50   ~ 0
VCC_12V
Wire Wire Line
	7900 3400 7950 3400
Connection ~ 7900 3400
Wire Wire Line
	7900 3650 7950 3650
Wire Wire Line
	7900 3400 7900 3650
Wire Wire Line
	8650 3400 8700 3400
Wire Wire Line
	8250 3400 8350 3400
Wire Wire Line
	7850 3400 7900 3400
Text Label 8700 3400 0    50   ~ 0
GND
Text Label 7850 3400 2    50   ~ 0
INPUT_12V
Text Label 8250 3050 0    50   ~ 0
INPUT_12V
$Comp
L Device:CP C13
U 1 1
P 8500 4050
F 0 "C13" V 8450 3850 50  0000 L CNN
F 1 "C" H 8615 4005 50  0001 L CNN
F 2 "" H 8538 3900 50  0001 C CNN
F 3 "~" H 8500 4050 50  0001 C CNN
	1    8500 4050
	0    -1   -1   0   
$EndComp
$Comp
L Device:C C7
U 1 1
P 10250 3800
F 0 "C7" V 10200 3900 50  0000 L CNN
F 1 "C" H 10365 3755 50  0001 L CNN
F 2 "" H 10288 3650 50  0001 C CNN
F 3 "~" H 10250 3800 50  0001 C CNN
	1    10250 3800
	-1   0    0    1   
$EndComp
$Comp
L Device:C C6
U 1 1
P 8500 3800
F 0 "C6" V 8450 3650 50  0000 L CNN
F 1 "C" H 8615 3755 50  0001 L CNN
F 2 "" H 8538 3650 50  0001 C CNN
F 3 "~" H 8500 3800 50  0001 C CNN
	1    8500 3800
	0    -1   -1   0   
$EndComp
$Comp
L Device:R R22
U 1 1
P 8500 3400
F 0 "R22" V 8500 3400 50  0000 C CNN
F 1 "R" V 8384 3400 50  0001 C CNN
F 2 "" V 8430 3400 50  0001 C CNN
F 3 "~" H 8500 3400 50  0001 C CNN
	1    8500 3400
	0    1    1    0   
$EndComp
Wire Wire Line
	10200 3650 10250 3650
Wire Wire Line
	9500 3650 9600 3650
Text Label 9500 3650 2    50   ~ 0
VCC_12V
Text Label 10300 3650 0    50   ~ 0
VCC_5V
Text Label 9800 4050 2    50   ~ 0
GND
$Comp
L Device:D D1
U 1 1
P 8100 3650
F 0 "D1" H 8100 3775 50  0000 C CNN
F 1 "D" H 8100 3776 50  0001 C CNN
F 2 "" H 8100 3650 50  0001 C CNN
F 3 "~" H 8100 3650 50  0001 C CNN
	1    8100 3650
	-1   0    0    1   
$EndComp
$Comp
L Device:LED D2
U 1 1
P 8100 3400
F 0 "D2" H 8093 3525 50  0000 C CNN
F 1 "POWER LED" H 8100 3250 50  0000 C CNN
F 2 "" H 8100 3400 50  0001 C CNN
F 3 "~" H 8100 3400 50  0001 C CNN
	1    8100 3400
	-1   0    0    1   
$EndComp
$Comp
L Regulator_Linear:AZ1117-5.0 U3
U 1 1
P 9900 3650
F 0 "U3" H 9750 3500 50  0000 C CNN
F 1 "AZ1117-5.0 (GH15E)" H 9900 3800 50  0000 C CNN
F 2 "" H 9900 3900 50  0001 C CIN
F 3 "https://www.diodes.com/assets/Datasheets/AZ1117.pdf" H 9900 3650 50  0001 C CNN
	1    9900 3650
	1    0    0    -1  
$EndComp
Wire Wire Line
	10200 3250 10300 3250
Wire Wire Line
	10200 3050 10300 3050
Text Label 10300 3250 0    50   ~ 0
GND
Text Label 10300 3050 0    50   ~ 0
INPUT_12V
$Comp
L Connector:Barrel_Jack JP4
U 1 1
P 9900 3150
F 0 "JP4" H 10000 3150 50  0000 C CNN
F 1 "Power Jack" H 9900 3350 50  0000 C CNN
F 2 "" H 9950 3110 50  0001 C CNN
F 3 "~" H 9950 3110 50  0001 C CNN
	1    9900 3150
	1    0    0    -1  
$EndComp
Wire Wire Line
	7950 3150 8250 3150
Wire Wire Line
	7950 3050 8250 3050
Text Label 8250 3150 0    50   ~ 0
PWR_SW_OUT_12V
$Comp
L Connector:Conn_01x02_Male CON1
U 1 1
P 7750 3050
F 0 "CON1" V 7700 3000 50  0000 C CNN
F 1 "POWER Switch" H 8100 3200 50  0000 C CNN
F 2 "" H 7750 3050 50  0001 C CNN
F 3 "~" H 7750 3050 50  0001 C CNN
	1    7750 3050
	1    0    0    -1  
$EndComp
Text Notes 7000 6700 0    79   ~ 0
Bresser EXOS2 GoTo RA Axis Motor Rev.1.03 (2016-06)
Wire Notes Line
	7400 2800 7400 4200
Wire Notes Line
	7400 4200 10750 4200
Wire Notes Line
	10750 4200 10750 2800
Wire Notes Line
	10750 2800 7400 2800
Text Notes 7400 2800 0    50   ~ 0
Power Supply Assembly
Wire Notes Line
	9100 700  9100 1750
Wire Notes Line
	9100 1750 10200 1750
Wire Notes Line
	10200 1750 10200 700 
Wire Notes Line
	10200 700  9100 700 
Text Notes 9100 700  0    50   ~ 0
Motor Encoder Assembly
Wire Notes Line
	1100 2650 1100 3550
Wire Notes Line
	1100 3550 2100 3550
Wire Notes Line
	2100 3550 2100 2650
Wire Notes Line
	2100 2650 1100 2650
Text Notes 1100 2650 0    50   ~ 0
MCU Quartz Assembly
Wire Notes Line
	1000 700  1000 3600
Wire Notes Line
	1000 3600 5000 3600
Wire Notes Line
	5000 3600 5000 700 
Wire Notes Line
	5000 700  1000 700 
Text Notes 1000 700  0    50   ~ 0
MCU Assembly
Wire Notes Line
	5050 2750 5050 4200
Wire Notes Line
	5050 4200 7350 4200
Wire Notes Line
	7350 4200 7350 2750
Wire Notes Line
	7350 2750 5050 2750
Text Notes 5050 2750 0    50   ~ 0
ST-4 Autoguiding Port Assembly
Text Notes 6700 3150 0    50   ~ 0
These Resistors\nare not\nlabeled!
Wire Notes Line
	1000 3700 1000 5400
Wire Notes Line
	1000 5400 4000 5400
Wire Notes Line
	4000 5400 4000 3700
Wire Notes Line
	4000 3700 1000 3700
Text Notes 1000 3700 0    50   ~ 0
System Power and Communication Port Assembly
$Comp
L Device:C C12
U 1 1
P 1200 7100
F 0 "C12" V 1150 7200 50  0000 L CNN
F 1 "C" H 1315 7055 50  0001 L CNN
F 2 "" H 1238 6950 50  0001 C CNN
F 3 "~" H 1200 7100 50  0001 C CNN
	1    1200 7100
	0    -1   -1   0   
$EndComp
$Comp
L Device:C C5
U 1 1
P 1200 7300
F 0 "C5" V 1150 7400 50  0000 L CNN
F 1 "C" H 1315 7255 50  0001 L CNN
F 2 "" H 1238 7150 50  0001 C CNN
F 3 "~" H 1200 7300 50  0001 C CNN
	1    1200 7300
	0    -1   -1   0   
$EndComp
$Comp
L Device:R R25
U 1 1
P 750 7350
F 0 "R25" V 750 7350 50  0000 C CNN
F 1 "R" V 634 7350 50  0001 C CNN
F 2 "" V 680 7350 50  0001 C CNN
F 3 "~" H 750 7350 50  0001 C CNN
	1    750  7350
	0    1    1    0   
$EndComp
$Comp
L Device:R R19
U 1 1
P 750 7250
F 0 "R19" V 750 7250 50  0000 C CNN
F 1 "R" V 634 7250 50  0001 C CNN
F 2 "" V 680 7250 50  0001 C CNN
F 3 "~" H 750 7250 50  0001 C CNN
	1    750  7250
	0    1    1    0   
$EndComp
$Comp
L Device:R R16
U 1 1
P 750 7150
F 0 "R16" V 750 7150 50  0000 C CNN
F 1 "R" V 634 7150 50  0001 C CNN
F 2 "" V 680 7150 50  0001 C CNN
F 3 "~" H 750 7150 50  0001 C CNN
	1    750  7150
	0    1    1    0   
$EndComp
$Comp
L Device:R R14
U 1 1
P 750 7050
F 0 "R14" V 750 7050 50  0000 C CNN
F 1 "R" V 634 7050 50  0001 C CNN
F 2 "" V 680 7050 50  0001 C CNN
F 3 "~" H 750 7050 50  0001 C CNN
	1    750  7050
	0    1    1    0   
$EndComp
Text Notes 550  7700 0    50   ~ 0
These enumerated Components\nwere not found and may not exist\non the Board!
Wire Notes Line
	500  6900 500  7750
Wire Notes Line
	500  7750 1900 7750
Wire Notes Line
	1900 7750 1900 6900
Wire Notes Line
	1900 6900 500  6900
Text Notes 500  6900 0    50   ~ 0
Unused Components
$EndSCHEMATC
